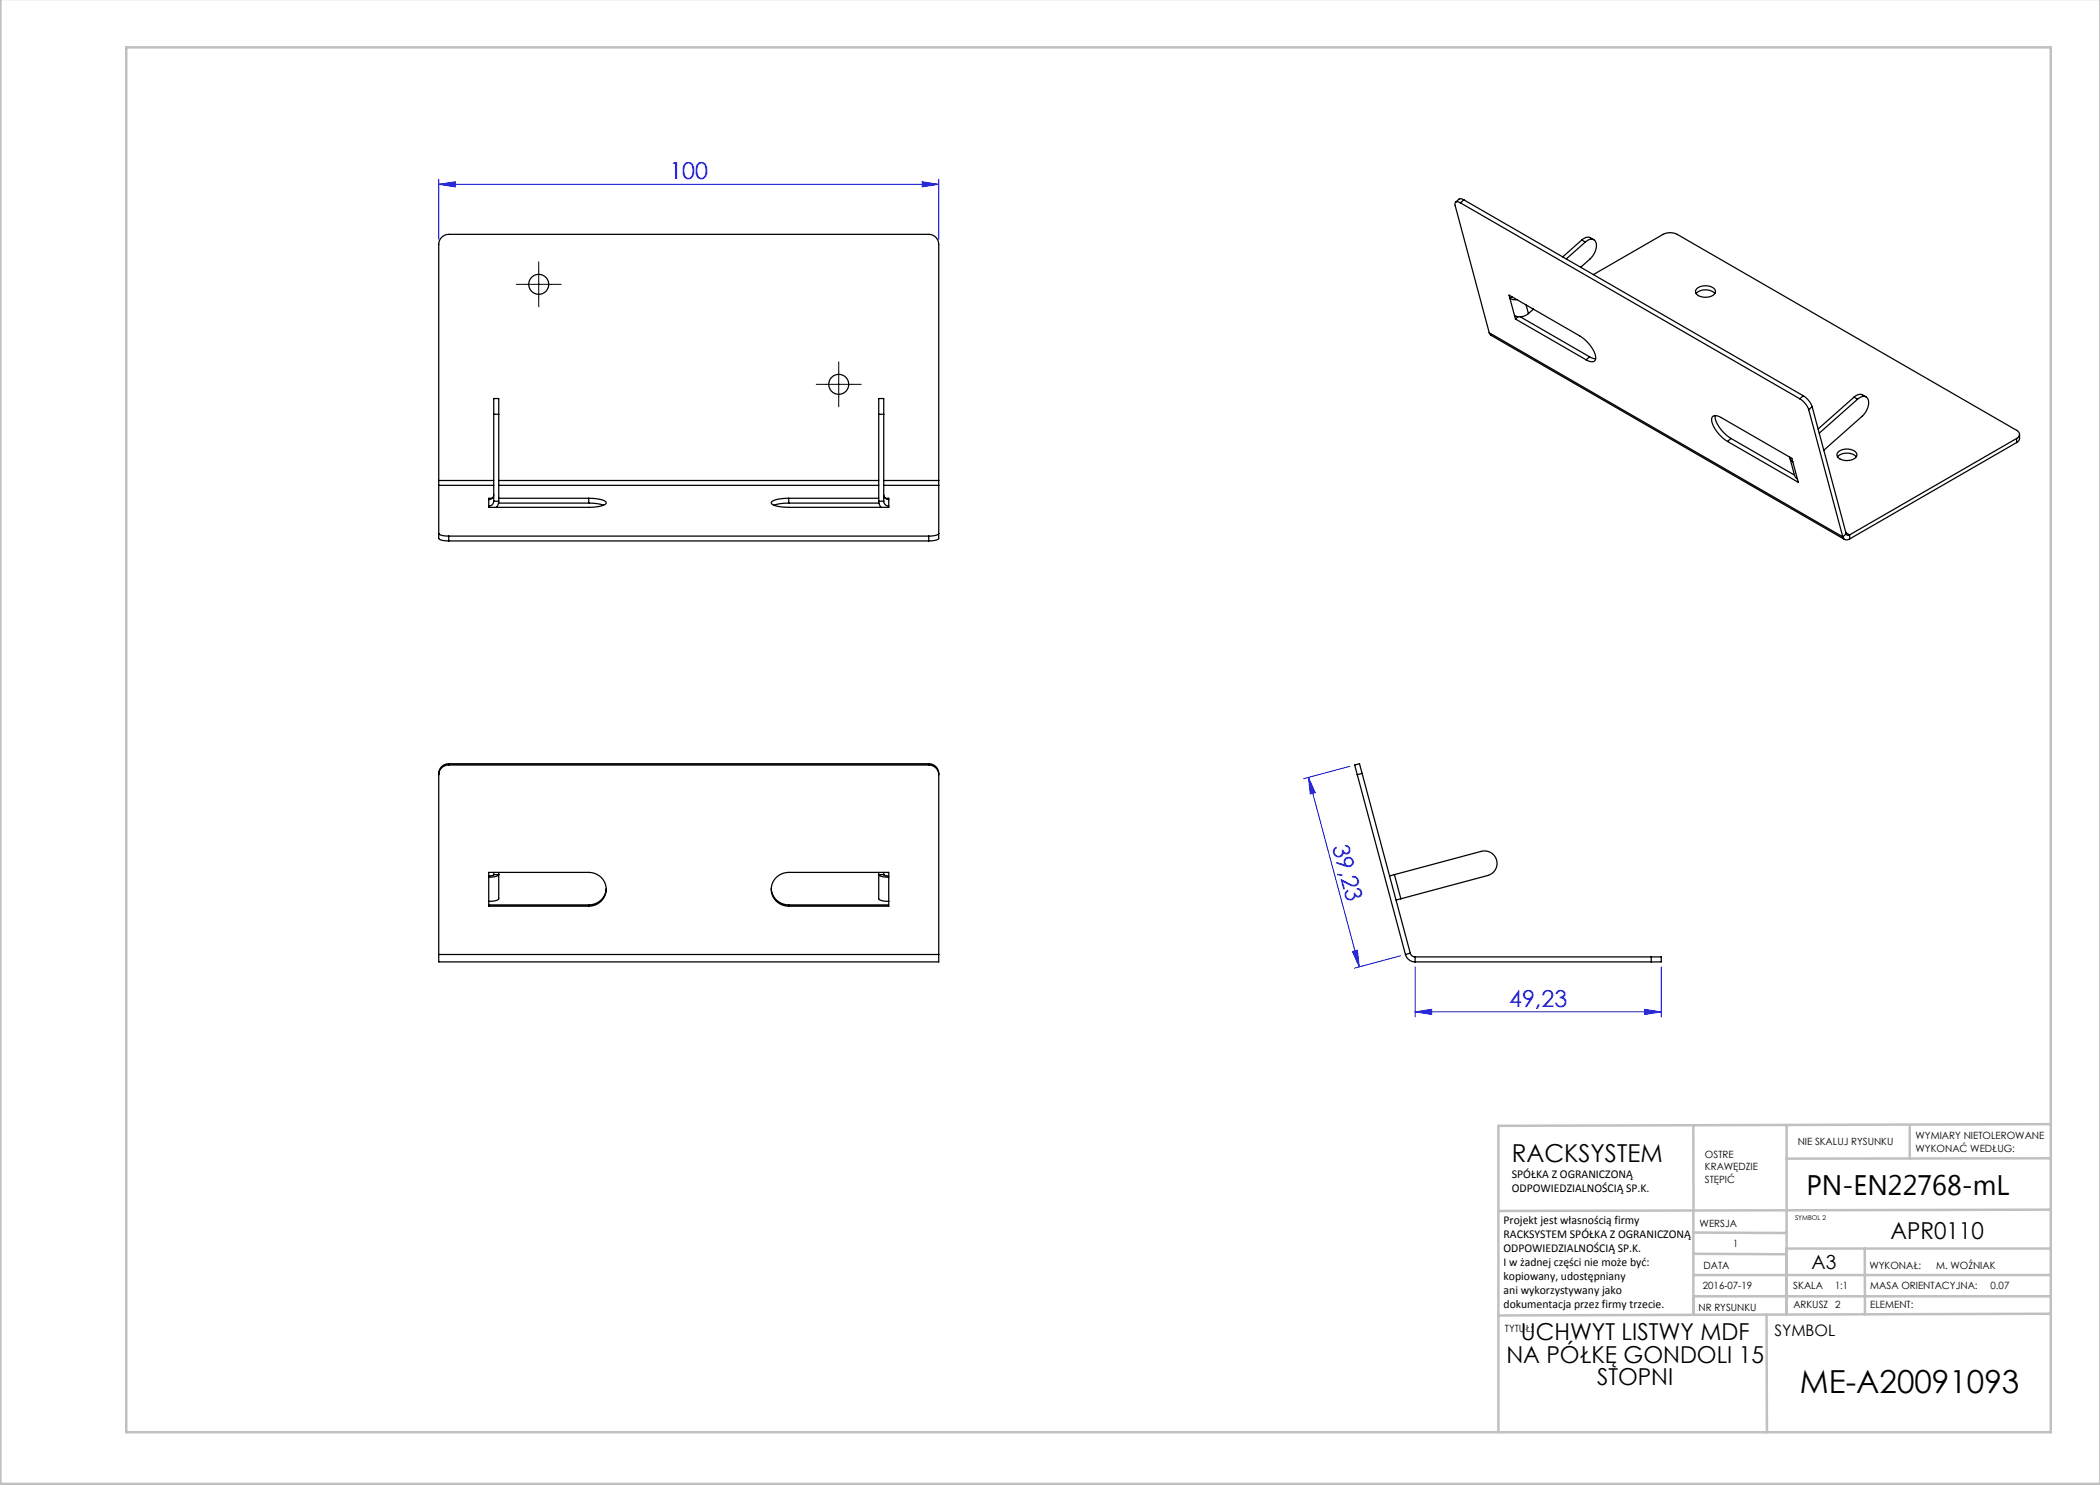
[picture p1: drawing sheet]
<svg xmlns="http://www.w3.org/2000/svg" width="420mm" height="297mm" viewBox="0 0 420 297" stroke-linecap="round" stroke-linejoin="round" font-family="sans-serif">
<g fill="none" stroke="#00f" stroke-width=".2">
<path d="M87.7 36.9l3.3-.5v1zM87.7 35.9v12M87.7 36.9h100M184.4 36.4l3.3 .5-3.3 .5zM187.7 35.9v12M261.7 155.5l10.1 37.9M261.7 155.5l1.3 3-.9 .3zM270 153.3l-9.3 2.4M270.5 190.3l1-.2 .3 3.3zM280.1 191.2l-9.2 2.4M283 193.4v10M332.3 193.4v10"/>
<path d="M283 202.4l3.3-.5v1zM283 202.4h49.3M329 201.9l3.3 .5-3.3 .5z"/>
</g>
<path d="M105.2 56.9h-2M107.7 54.4v-2M107.7 59.4v2M110.2 56.9h2M165.2 76.9h-2M167.7 74.4v-2M167.7 79.4v2M170.2 76.9h2" fill="none" stroke="#000" stroke-width=".2" stroke-dasharray="15.2 1.3 1.3 1.3"/>
<path d="M105.2 56.9h5M107.7 54.4v5M165.2 76.9h5M167.7 74.4v5" fill="none" stroke="#000" stroke-width=".2"/>
<g fill="none" stroke="#c0c0c0" stroke-width=".5">
<path d="M.1 -.1v296.9h419.9M25.2 9.5h385v276.9h-385zM338.7 225.2v16.9M357.3 225v37.9M382 225.4v6.3M410.1 224.8l-110.4 .4v61.2M410.1 231.7h-52.8M338.7 259.3h71.5M338.7 255h71.5M338.7 250.8l18.6 .1M338.7 246.5l18.6 .1M338.7 242.1v20.9"/>
<path d="M373 249.7v13.2M410.1 241.9l-110.4 .3M410.2 249.7h-52.9v13.2M353.3 262.9l.1 23.5M410.2 262.7l-110.5 .4"/>
</g>
<g fill="#00f">
<path d="M270.5 190.3l1-.2 .3 3.3zM261.7 155.5l1.3 3-.9 .3z"/>
<path d="M87.7 36.9l3.3-.5v1zM184.4 36.4l3.3 .5-3.3 .5z"/>
<path d="M283 202.4l3.3-.5v1zM329 201.9l3.3 .5-3.3 .5z"/>
</g>
<g fill="none" stroke="#000" stroke-width=".25">
<path d="M292.8 40l-.5-.2h-.4l-.8 .6M292.8 40l-.7 .6M292.8 40l67.8 39.2M292.1 40.6l-.5-.2h-.4l-.2 .3v.4l6.8 25.5M292.1 40.6l67.9 39.2M302.4 59.4l-.4 .3 .6 .2h.8M316.4 48l.7 .4M316.4 48l-3.9 3.4M317.1 48.4a1.19 1.19 0 0 1 1.2-.6 1.19 1.19 0 0 1 1 1 3.8 3.8 0 0 1-1.3 3l-1.9 1.7M317.1 48.4l-3.8 3.4M318.7 54.9l13.9-8a3.1 3.1 0 0 1 2.8 0l67.9 39.2a.86 .86 0 0 1 .6 .8 .86 .86 0 0 1-.6 .8M318.8 48a1.6 1.6 0 0 0-2.4 0"/>
<path d="M339.2 58.7a2.72 2.72 0 0 1 3.8 0M339.3 57.8a2.61 2.61 0 0 1 3.8 .3 1.53 1.53 0 0 1-1.9 1.4 1.75 1.75 0 0 1-2.1-1.3zM297.8 66.6l.4 .5 70.7 40.8M297.8 66.6l70.8 40.8M303.1 63.8l-1.3-4.8 14.1 8.2a6.5 6.5 0 0 1 3.2 4.5 .78 .78 0 0 1-1.1 .6l-.8-.3M303.1 63.8l14.1 8.2M303.6 63.3l-.5 .5M304.1 63.4l13.8 8M305.2 61l.5 1.7M305.7 62.7a2.57 2.57 0 0 1-2.8 .4M306.7 61.9l-1 .8M317.9 71.4l1.2 .4"/>
<path d="M317.9 71.4l-.7 .6M360 79.8a4.2 4.2 0 0 1 1.7 2.1M360.6 79.2a4.2 4.2 0 0 1 1.8 2.1M360.6 79.2l-.6 .6M370.8 79.4l-7.2 6.4M370.8 79.4l.7 .4M371.5 79.8a1.19 1.19 0 0 1 1.2-.5 1.19 1.19 0 0 1 1 .9 3.8 3.8 0 0 1-1.3 3.1l-7.6 6.8M371.5 79.8l-7.7 6.8M373.2 79.4a1.6 1.6 0 0 0-2.4 0M87.7 97.1v10.6a2.37 2.37 0 0 0 2 .5M87.7 96.1v1M87.7 96.1v-47.2a2 2 0 0 1 2-2h96a2 2 0 0 1 2 2v47.2"/>
<path d="M87.7 97.1h11M87.7 96.1h11M98.4 99.7h-.7v1.8h20a5.7 5.7 0 0 0 3.5-.8v-.1a2.74 2.74 0 0 0-2.4-.9h-1.1M98.7 82.9v-3.2h1v3.2M98.7 98.9a.98 .98 0 0 1-1 1M98.7 82.9v17.3M98.7 82.9h1M99.7 82.9v17.3M99.7 97.1h76M99.7 99.7h18M99.7 96.1h76M117.7 99.7v.9"/>
<path d="M157.7 99.7a5.7 5.7 0 0 0-3.4 .7l-.1 .2a2.75 2.75 0 0 0 2.5 .8l21 .1v-1.8h-.6M157.7 99.7v.9M157.7 99.7h18M175.7 82.9v-3.2h1v3.2M175.7 82.9v17.3M175.7 82.9h1M176.7 98.9a.98 .98 0 0 0 1 1M176.7 82.9v17.3M176.7 97.1h11M176.7 96.1h11M187.7 97.1v10.6a2.37 2.37 0 0 1-2 .5M187.7 96.1v1"/>
<path d="M342.5 83.3a1.42 1.42 0 0 1 1.7 .2l14.2 8.2 1.3 4.8-14.2-8.2a6.5 6.5 0 0 1-3.2-4.5zM343 83.1a6.1 6.1 0 0 0 3.2 4.6M346.2 87.7l-.7 .6M346.2 87.7l12.7 7.3M358 91.4l.1 .6 .5 .4M358 91.7l.9 3.4 .6 .7M361.7 81.9l6.9 25.5M362.4 81.3l-.7 .6M362.4 81.3l6.8 25.5M367.5 91.4a2.72 2.72 0 0 1 3.8 0M367.6 90.4a2.61 2.61 0 0 1 3.8 .4 1.53 1.53 0 0 1-1.9 1.3 1.75 1.75 0 0 1-2.1-1.2zM403.3 87.7l-33.4 19.3"/>
<path d="M403.3 87.7v.8M403.3 88.5l-33.4 19.3M403.9 86.9v1l-.6 .6M87.7 106.7a2.37 2.37 0 0 0 2 .5M89.7 107.2v1M89.7 107.2h96M89.7 108.2h96M98.7 100.2a.98 .98 0 0 1-1 1M98.7 100.2h1M99.7 100.6h18M99.7 100.2l-.1 .8-.3 .5M117.7 100.6l1.6 .1 1.4 .3"/>
<path d="M157.7 100.6l-1.5 .1-1.4 .3M157.7 100.6h18.1M175.7 100.2l.2 .8 .3 .5M175.7 100.2h1M176.7 100.2a.98 .98 0 0 0 1 1M185.7 107.2v1M187.7 106.7a2.37 2.37 0 0 1-2 .5M368.6 107.4a.83 .83 0 0 0 1.3 .4M369.2 106.5l.7 .5M369.2 106.8a.41 .41 0 0 0 .7 .2M369.2 106.8l-.6 .6M369.9 107v.8"/>
<path d="M89.7 153a1.97 1.97 0 0 0-2 1.9M89.7 152.7a1.97 1.97 0 0 0-2 2v36.2M89.7 153h96M89.7 152.7v.3M89.7 152.7h96M185.7 153a1.97 1.97 0 0 1 2 1.9M185.7 152.7a1.97 1.97 0 0 1 2 2v36.2M185.7 152.7v.3M271.5 154.9l9.6 36M272.4 154.7l-.5-2-1 .3 .6 1.9M272.4 154.7l-.9 .2M272.4 154.7l9.7 35.9"/>
<path d="M97.7 174.5h20a3.4 3.4 0 0 1 3.5 3.4 3.4 3.4 0 0 1-3.5 3.3h-20zM98.7 174.9h1a2.36 2.36 0 0 1-2 .5M98.7 174.9l-.2 .2-.8 .1M98.7 174.5v.4M99.7 174.5v5.3a2.37 2.37 0 0 1-2 .5M121.2 177.7a3.4 3.4 0 0 1-3.5 3.3M154.2 177.7a3.4 3.4 0 0 0 3.5 3.3M155.3 175.5a3.6 3.6 0 0 1 2.4-1h20v6.7h-20a3.4 3.4 0 0 1-3.2-2 3.4 3.4 0 0 1 .8-3.7zM175.7 174.5v5.3a2.37 2.37 0 0 0 2 .5M176.7 174.9h-1a2.36 2.36 0 0 0 2 .5M176.7 174.9l.3 .2 .7 .1M176.7 174.5v.4"/>
<path d="M278.9 174.9l-1 .3M278.9 174.9l17.4-4.6a2.5 2.5 0 0 1 3 1.7 2.5 2.5 0 0 1-1.7 3.1l-17.4 4.7M278.9 174.9l1.3 4.9M280.2 179.8l-1 .2M87.7 190.9v1.5h100v-1.5M87.7 190.9h100M97.7 181h20M117.7 181v.2M157.7 181v.2M157.7 181h20M281.1 190.9a2 2 0 0 0 1.9 1.5M282.1 190.6a1 1 0 0 0 .9 .8"/>
<path d="M282.1 190.6l-1 .3M283 192.4h47.3M283 191.4v1M283 191.4h47.3M330.3 191.4h2v1h-2M330.3 191.4v1"/>
<circle cx="107.7" cy="56.9" r="2"/>
<circle cx="167.7" cy="76.9" r="2"/>
</g>
<text font-size="6.3" x="360" y="278.5">ME-A20091093</text>
<text font-size="5.6" x="361.3" y="239.1">PN-EN22768-mL</text>
<text font-size="4.9" x="302.4" y="232.4">RACKSYSTEM</text>
<g font-size="4.7" fill="#00f">
<text x="133.9" y="35.9">100</text>
<text x="266.5" y="169.3" transform="rotate(75 266.5 169.3)">39,23</text>
<text x="301.8" y="201.4">49,23</text>
</g>
<g font-size="4.7">
<text x="378.1" y="247.8">APR0110</text>
<text x="304.2" y="268.1">UCHWYT LISTWY MDF</text>
<text x="301.3" y="272.6">NA PÓŁKĘ GONDOLI 15</text>
<text x="319.4" y="277.1">STOPNI</text>
</g>
<text font-size="3.9" x="362.3" y="253.8">A3</text>
<text font-size="3.2" x="354.9" y="267.2">SYMBOL</text>
<g font-size="2.4">
<text x="302.4" y="235.6">SPÓŁKA Z OGRANICZONĄ</text>
<text x="302.4" y="238.4">ODPOWIEDZIALNOŚCIĄ SP.K.</text>
<text x="300.7" y="244.7">Projekt jest własnością firmy</text>
<text x="300.7" y="247.5">RACKSYSTEM SPÓŁKA Z OGRANICZONĄ</text>
<text x="300.7" y="250.3">ODPOWIEDZIALNOŚCIĄ SP.K.</text>
<text x="300.7" y="253.1">I w żadnej części nie może być:</text>
<text x="300.7" y="256">kopiowany, udostępniany</text>
<text x="300.7" y="258.8">ani wykorzystywany jako</text>
<text x="300.7" y="261.6">dokumentacja przez firmy trzecie.</text>
</g>
<g font-size="2">
<text x="383.1" y="227.9">WYMIARY NIETOLEROWANE</text>
<text x="341" y="231.6">OSTRE</text>
<text x="359.5" y="228.9">NIE SKALUJ RYSUNKU</text>
<text x="383.1" y="230.4">WYKONAĆ WEDŁUG:</text>
<text x="341" y="234.1">KRAWĘDZIE</text>
<text x="341" y="236.6">STĘPIĆ</text>
<text x="339.9" y="245.4">WERSJA</text>
<text x="346.6" y="249.5">1</text>
<text x="340.6" y="257.7">2016-07-19</text>
<text x="340.7" y="253.8">DATA</text>
<text x="358.7" y="257.7">SKALA</text>
<text x="367" y="257.7">1:1</text>
<text x="373.9" y="253.8">WYKONAŁ:</text>
<text x="374.1" y="257.7">MASA ORIENTACYJNA:</text>
<text x="387.2" y="253.8">M. WOŹNIAK</text>
<text x="398.1" y="257.7">0.07</text>
<text x="339.7" y="262.3">NR RYSUNKU</text>
<text x="358.7" y="261.7">ARKUSZ 2</text>
<text x="374.1" y="261.7">ELEMENT:</text>
<text x="301" y="266.4">TYTUŁ:</text>
</g>
<text font-size="1.3" x="359" y="244">SYMBOL 2</text>
</svg>
